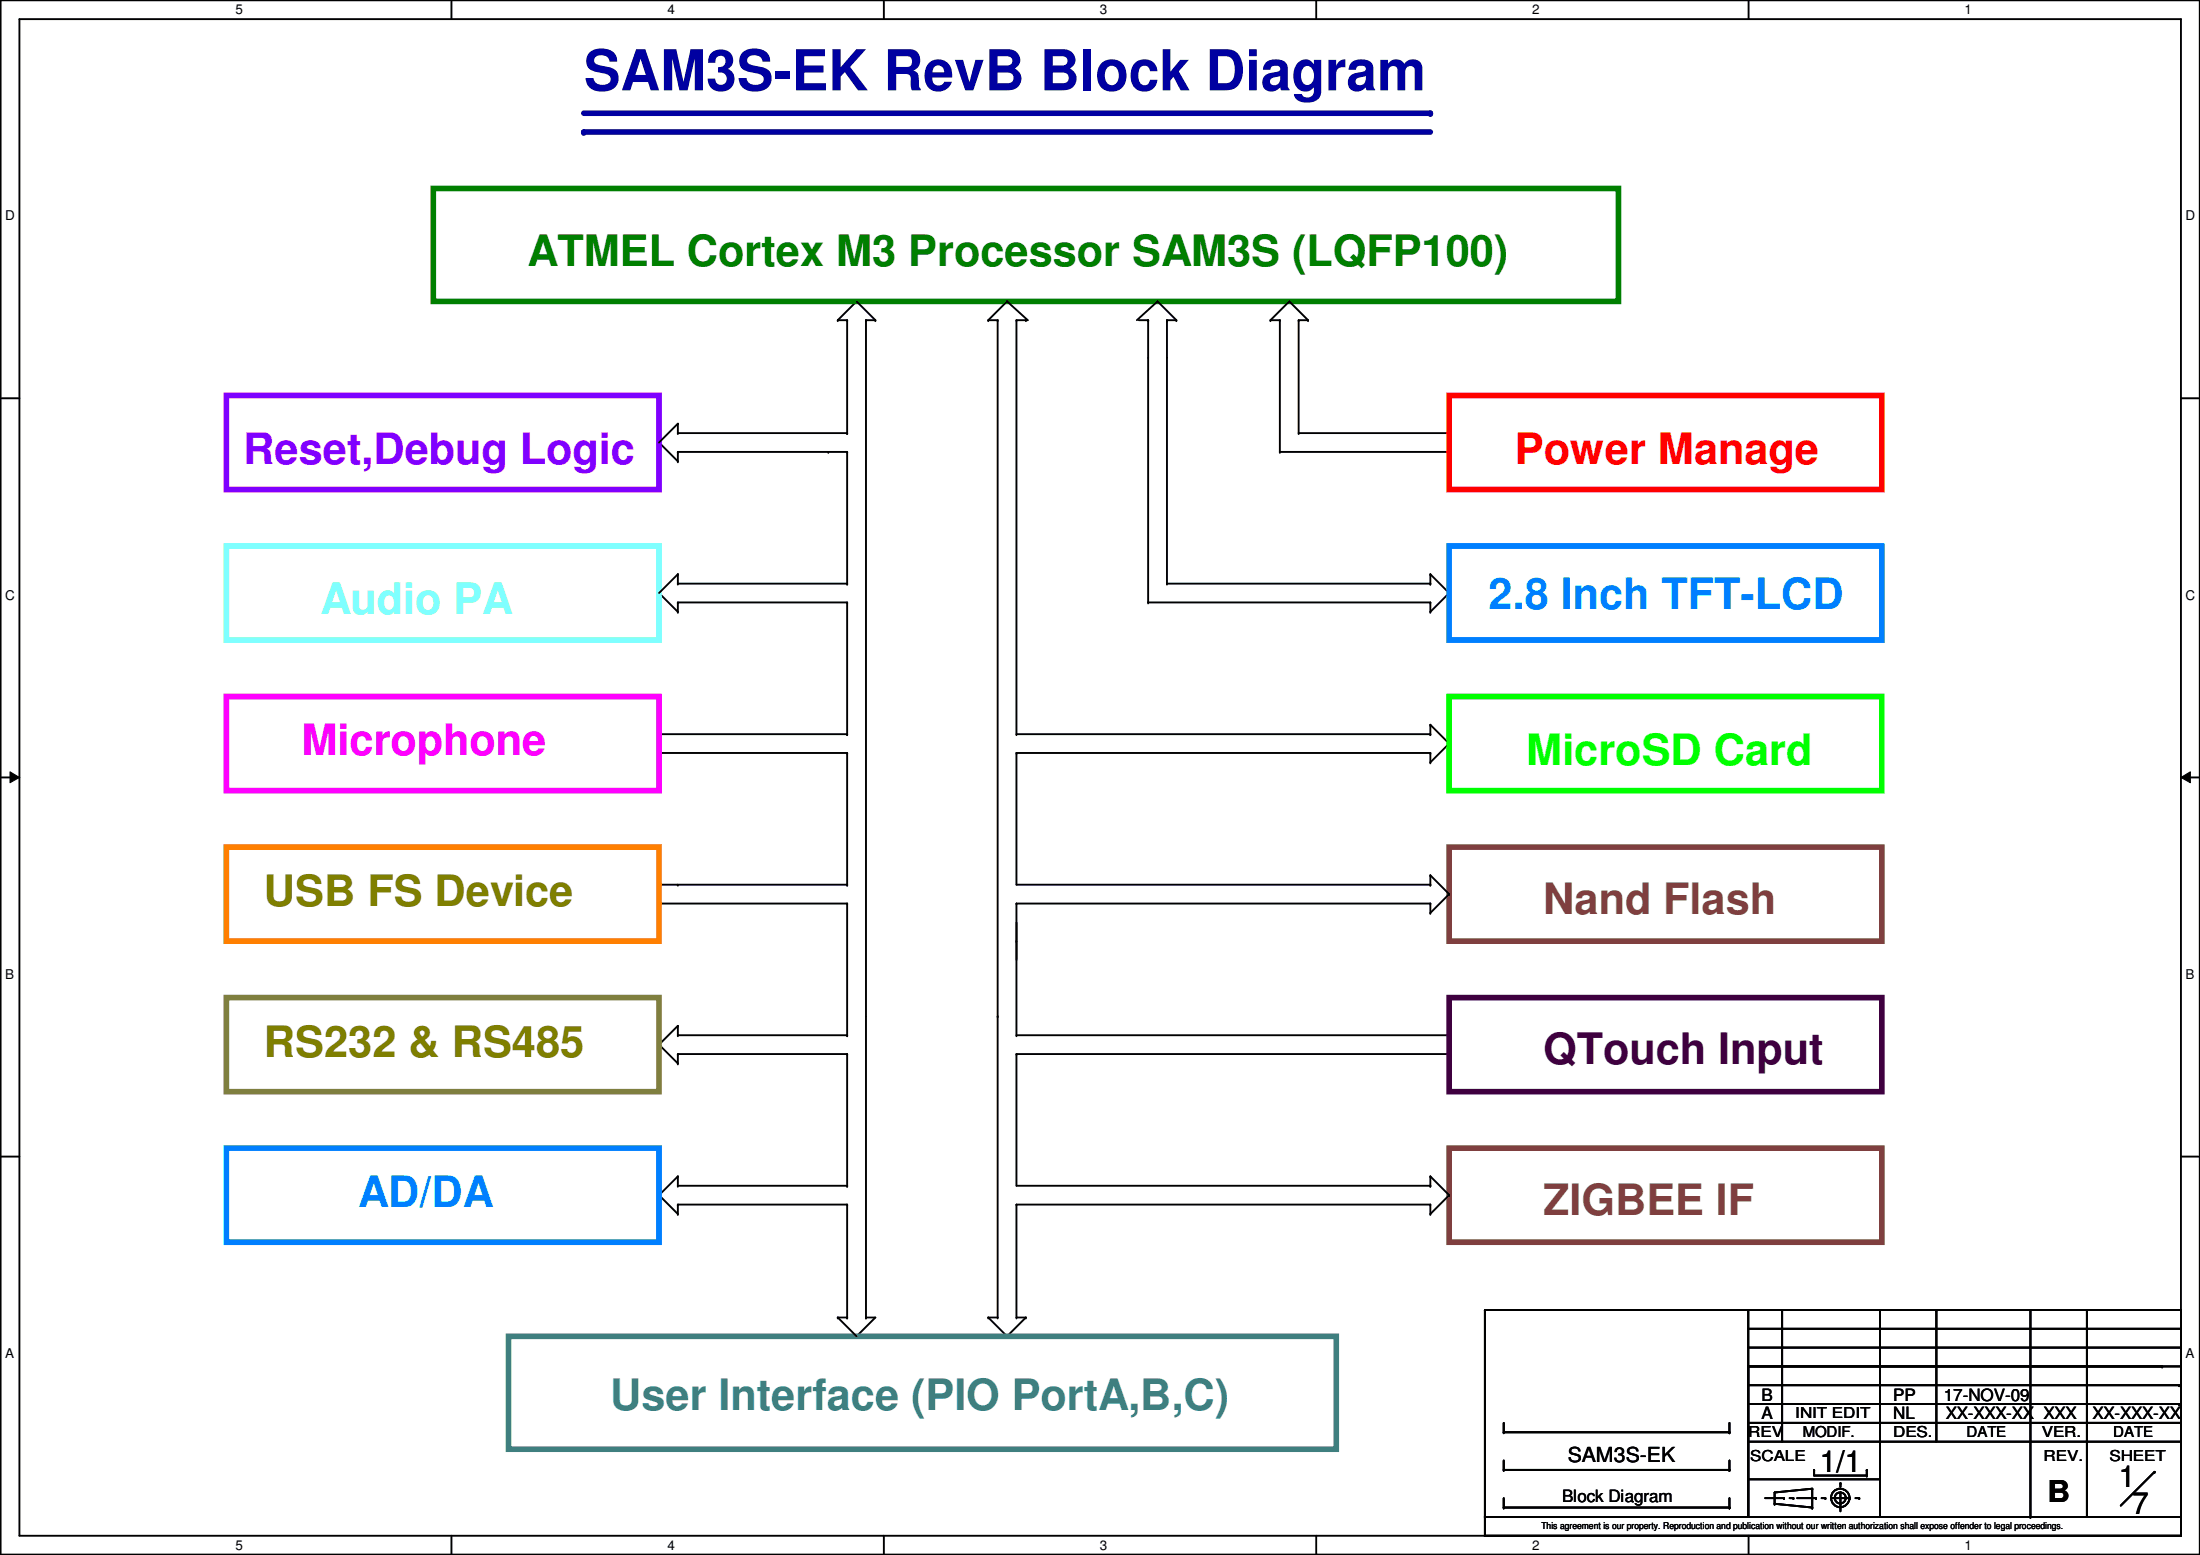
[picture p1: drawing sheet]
<svg xmlns="http://www.w3.org/2000/svg" width="297mm" height="210mm" viewBox="0 0 297 210" stroke-linecap="round" stroke-linejoin="round" font-family="sans-serif">
<path d="M.1 0h296.9v209.8h-296.9zM2.6 2.6h291.9v204.7h-291.9z" fill="none" stroke="#000" stroke-width=".25"/>
<g fill="#fff">
<path d="M31.8 .3h1v2h-1z"/>
<path d="M31.8 207.6h1v1.9h-1z"/>
</g>
<path d="M61 0v2.6M61 207.3v2.5" fill="none" stroke="#000" stroke-width=".25"/>
<g fill="#fff">
<path d="M90.1 .3h1v2h-1z"/>
<path d="M90.1 207.6h1v1.9h-1z"/>
</g>
<path d="M119.3 0v2.6M119.3 207.3v2.5" fill="none" stroke="#000" stroke-width=".25"/>
<g fill="#fff">
<path d="M148.5 .3h1v2h-1z"/>
<path d="M148.5 207.6h1v1.9h-1z"/>
</g>
<path d="M177.7 0v2.6M177.7 207.3v2.5" fill="none" stroke="#000" stroke-width=".25"/>
<g fill="#fff">
<path d="M206.9 .3h1v2h-1z"/>
<path d="M206.9 207.6h1v1.9h-1z"/>
</g>
<path d="M236.1 0v2.6M236.1 207.3v2.5" fill="none" stroke="#000" stroke-width=".25"/>
<g fill="#fff">
<path d="M265.3 .3h.9v2h-.9z"/>
<path d="M265.3 207.6h.9v1.9h-.9z"/>
<path d="M.7 28.2h1.3v1.9h-1.3z"/>
<path d="M295.1 28.2h1.3v1.9h-1.3z"/>
<path d="M.7 79.3h1.3v2h-1.3z"/>
<path d="M295.1 79.3h1.3v2h-1.3z"/>
</g>
<path d="M.1 53.8h2.5M294.5 53.8h2.5" fill="none" stroke="#000" stroke-width=".25"/>
<g fill="#fff">
<path d="M.7 130.5h1.2v2h-1.2z"/>
<path d="M295.1 130.5h1.2v2h-1.2z"/>
</g>
<path d="M.1 104.9h2.5M294.5 104.9h2.5" fill="none" stroke="#000" stroke-width=".25"/>
<path d="M1.4 104.2l1.2 .7-1.2 .8zM294.5 104.9l1.2-.7v1.5z" fill="#000"/>
<path d="M1.4 104.2l1.2 .7-1.2 .8zM294.5 104.9l1.2-.7v1.5z" fill="none" stroke="#000" stroke-width=".14"/>
<g fill="#fff">
<path d="M.7 181.7h1.2v2h-1.2z"/>
<path d="M295.1 181.7h1.2v2h-1.2z"/>
</g>
<g fill="none" stroke="#000" stroke-width=".25">
<path d="M91.5 58.5h22.9M113.1 43.2h.1M114.4 58.5h.1M114.4 43.2v15.3M115.7 40.7l-2.6 2.5M137.2 43.2v55.9M155 43.2h.1M155 43.2v38.1M157.6 43.2h.1M157.6 43.2v35.6M172.8 43.2v17.8M175.3 58.5h.1"/>
<path d="M175.3 43.2v15.3M175.3 58.5h20.4M195.7 58.5h.1M91.5 61h22.9M91.5 78.8h22.9M111.8 61h.1M114.4 61h.1M114.4 78.8h.1M114.4 61v17.8M157.6 78.8h.1M157.6 78.8h35.5M172.8 61h.1"/>
<path d="M172.8 61h22.9M193.1 78.8h.1M193.1 77.5h.1M193.1 77.5v1.3M193.1 77.5l2.6 2.6M195.7 61h.1M89 99.1h25.4M91.5 81.3h22.9M114.4 81.3h.1M114.4 99.1h.1M114.4 81.3v17.8M137.2 99.1h.1"/>
<path d="M137.2 99.1h55.9M155 81.3h.1M155 81.3h38.1M193.1 99.1h.1M193.1 97.8h.1M193.1 82.6h.1M193.1 81.3h.1M193.1 81.3v1.3M193.1 97.8v1.3M193.1 97.8l2.6 2.6M195.7 80.1h.1M195.7 80.1l-2.6 2.5"/>
<path d="M89 101.6h25.4M89 119.4h25.4M91.5 119.4h.1M114.4 101.6h.1M114.4 119.4h.1M114.4 101.6v17.8M137.2 101.6h.1M137.2 101.6v17.8h55.9M137.2 101.6h55.9M193.1 102.9h.1M193.1 101.6h.1M193.1 119.4h.1"/>
<path d="M193.1 118.2h.1M193.1 101.6v1.3M193.1 118.2v1.2M193.1 118.2l2.6 2.5M195.7 100.4h.1M195.7 100.4l-2.6 2.5M89 122h25.4M91.5 139.7h22.9M114.4 122h.1M114.4 139.7h.1M114.4 122v17.7M116.9 137.2v40.6"/>
<path d="M134.7 137.2v40.6M137.2 122h.1M137.2 139.7h.1M137.2 127h.1M137.2 122v17.7M137.2 122h55.9M137.2 139.7h58.5M193.1 123.2h.1M193.1 122h.1M193.1 122v1.2M195.7 120.7h.1M195.7 139.7h.1"/>
<path d="M195.7 120.7l-2.6 2.5M.1 156.1h2.5M91.5 158.8h.1M91.5 158.8l-2.5 2.5 2.5 2.6M91.5 158.8v1.3M91.5 142.3h22.9M114.4 142.3h.1M114.4 142.3v17.8M137.2 142.3h.1M137.2 142.3v17.8h55.9M137.2 142.3h58.5M193.1 158.8h.1"/>
<path d="M193.1 158.8v1.3M193.1 158.8l2.6 2.5M195.7 142.3h.1M294.5 156.1h2.5M91.5 163.9h.1M91.5 160.1h.1M91.5 162.6h.1M91.5 160.1h22.9M91.5 162.6h22.9M91.5 162.6v1.3M114.4 160.1h.1M114.4 162.6h.1"/>
<path d="M114.4 177.8h.1M114.4 162.6v15.2M116.9 177.8h.1M118.2 177.8l-2.5 2.6M133.4 177.8h.1M133.4 177.8h1.3M133.4 177.8l2.6 2.6M134.7 177.8h.1M137.2 162.6h.1M137.2 177.8h.1M137.2 162.6v15.2M137.2 162.6h55.9"/>
<path d="M137.2 177.8h1.3M138.5 177.8h.1M138.5 177.8l-2.5 2.6M193.1 160.1h.1M193.1 163.9h.1M193.1 162.6h.1M193.1 162.6v1.3M195.7 161.3h.1M195.7 161.3l-2.6 2.6M115.7 180.4h.1M136 180.4h.1"/>
</g>
<path d="M195.7 114.3h58.4v12.7h-58.4zM195.7 155h58.4v12.7h-58.4z" fill="none" stroke="#7f3f3f" stroke-width=".76"/>
<path d="M30.6 155h58.4v12.7h-58.4z" fill="none" stroke="#007fff" stroke-width=".76"/>
<path d="M78.8 17.8h114.3" fill="none" stroke="#0000a1" stroke-width=".76"/>
<circle cx="78.8" cy="17.8" r=".38" fill="#0000a1"/>
<path d="M116.9 43.2h.1M116.9 43.2h1.3M133.4 43.2h1.3M134.7 43.2h.1" fill="none" stroke="#000" stroke-width=".25"/>
<path d="M78.8 15.3h114.3" fill="none" stroke="#0000a1" stroke-width=".76"/>
<circle cx="193.1" cy="15.3" r=".38" fill="#0000a1"/>
<path d="M58.5 25.4h160v15.3h-160z" fill="none" stroke="#007f00" stroke-width=".76"/>
<g fill="none" stroke="#000" stroke-width=".25">
<path d="M91.5 57.2h.1M91.5 58.5h.1M91.5 57.2v1.3M91.5 57.2l-2.5 2.5 2.5 2.6M113.1 43.2h1.3M114.4 43.2h.1M115.7 40.7l2.5 2.5M116.9 43.2h.1M116.9 43.2v94M118.2 43.2h.1M133.4 43.2h.1M134.7 43.2v94"/>
<path d="M136 40.7h.1M136 40.7l2.8 2.5h-1.6M136 40.7l-2.6 2.5M137.2 43.2h.1M138.5 43.2h.1M153.8 43.2h1.2M155 43.2h.1M156.3 40.7h.1M156.3 40.7l2.5 2.5M156.3 40.7l-2.8 2.5M157.6 43.2h.1M157.6 43.2h1.2"/>
<path d="M158.8 43.2h.1M171.5 43.2h.1M171.5 43.2h1.3M171.5 43.2l2.6-2.5 2.5 2.5M172.8 43.2h.1M175.3 43.2h.1M175.3 43.2h1.3M176.6 43.2h.1M91.5 77.5h.1M91.5 78.8h.1M91.5 62.3h.1M91.5 61h.1"/>
<path d="M91.5 61v1.3M91.5 77.5v1.3M91.5 77.5l-2.5 2.6 2.5 2.5M91.5 82.6h.1M91.5 81.3h.1M91.5 81.3v1.3M91.5 138.5h.1M91.5 139.7h.1M91.5 138.5l-2.5 2.5 2.5 2.6M91.5 138.5v1.2M134.7 137.2h.1M91.5 143.6h.1"/>
<path d="M91.5 142.3h.1M91.5 142.3v1.3M113.1 177.8h.1M113.1 177.8h1.3M113.1 177.8l2.6 2.6M114.4 177.8h.1M116.9 177.8h.1M116.9 177.8h1.3M200.5 176.8h.1M200.5 176.8h35.5M200.5 176.8v28M236 176.8h58.5v28h-58.5z"/>
<path d="M236 179.4h58.5M240.6 176.8h.1M240.6 176.8v17.8M253.8 176.8h.1M253.8 176.8v28M261.4 176.8h.1M261.4 176.8v17.8M274.1 176.8v28M281.8 176.8h.1M281.8 176.8v28M294.5 179.4h.1M203 198.4h.1"/>
<path d="M203 193.3h.1M203 192.1v1.2M203 197.1v1.3M203 198.4h30.5M203 193.3h30.5M233.5 198.4h.1M233.5 193.3h.1M233.5 192.1v1.2M233.5 197.1v1.3M236 184.4h58.5v20.4h-58.5zM236 189.5h58.2M236 187h58.2"/>
<path d="M236 184.4h55.9M236 181.9h58.5M236 194.6h58.5M236 199.7h17.8M236 192.1h58.5M244.9 198.4h.1M244.9 198.4v.8h7.1M252 199.2h.1M252 198.4h.1M252 198.4v.8M253.8 199.7h.1M290.9 198.7h.1"/>
<path d="M290.9 198.7l-4.6 4.5M291.9 184.4h.1M294.2 189.5h.1M294.2 187h.1M294.5 181.9h.1M294.5 194.6h.1M294.5 192.1h.1M200.5 204.8h94v2.5h-94zM200.5 204.8h.1M203 203.5h.1M203 203.5h30.5M203 202.2v1.3"/>
<path d="M233.5 203.5h.1M233.5 202.2v1.3M238.3 202.2h2.6M239.6 203h.1M239.6 203l5.1 .5M240.9 202.2h.1M241.6 202.2h.5M242.1 202.2h.1M242.7 202.2h2.5M244.7 201h.1M244.7 203.5h.1M244.7 201l-5.1 .5v1.5"/>
<path d="M244.7 201v2.5M245.2 202.2h.1M246 202.2h.5M246.5 202.2h.1M247.2 202.2h2.6M248.5 200.2h.1M248.5 201.5h.1M248.5 200.2v.5M248.5 201.5v2.5M249.8 202.2h.1M250.5 202.2h.5M251 202.2h.1"/>
<path d="M274.1 204.8h.1"/>
<circle cx="248.5" cy="202.2" r=".75"/>
<circle cx="248.5" cy="202.2" r="1.25"/>
</g>
<path d="M68.7 180.4h111.7v15.2h-111.7z" fill="none" stroke="#3f7f7f" stroke-width=".76"/>
<path d="M195.7 73.7h58.4v12.7h-58.4z" fill="none" stroke="#007fff" stroke-width=".76"/>
<path d="M30.6 114.3h58.4v12.7h-58.4z" fill="none" stroke="#ff7f00" stroke-width=".76"/>
<path d="M30.6 134.7h58.4v12.7h-58.4z" fill="none" stroke="#7f7f3f" stroke-width=".76"/>
<path d="M195.7 53.4h58.4v12.7h-58.4z" fill="none" stroke="#f00" stroke-width=".76"/>
<path d="M195.7 94h58.4v12.7h-58.4z" fill="none" stroke="#0f0" stroke-width=".76"/>
<path d="M195.7 134.7h58.4v12.7h-58.4z" fill="none" stroke="#3f003f" stroke-width=".76"/>
<path d="M30.6 94h58.4v12.7h-58.4z" fill="none" stroke="#f0f" stroke-width=".76"/>
<path d="M30.6 73.7h58.4v12.7h-58.4z" fill="none" stroke="#7fffff" stroke-width=".76"/>
<path d="M30.6 53.4h58.4v12.7h-58.4z" fill="none" stroke="#7f00ff" stroke-width=".76"/>
<text font-size="7.6" fill="#0000a1" x="78.8" y="12.2">SAM3S-EK RevB Block Diagram</text>
<text font-size="5.8" fill="#007f00" x="71.2" y="35.9">ATMEL Cortex M3 Processor SAM3S (LQFP100)</text>
<text font-size="5.8" fill="#7f00ff" x="32.8" y="62.6">Reset,Debug Logic</text>
<text font-size="5.8" fill="#f00" x="204.6" y="62.6">Power Manage</text>
<text font-size="5.8" fill="#7fffff" x="43.3" y="82.9">Audio PA</text>
<g font-size="5.8" fill="#007fff">
<text x="201" y="82.2">2.8 Inch TFT-LCD</text>
<text x="48.3" y="162.9">AD/DA</text>
</g>
<text font-size="5.8" fill="#f0f" x="40.7" y="102">Microphone</text>
<text font-size="5.8" fill="#0f0" x="206.1" y="103.3">MicroSD Card</text>
<g font-size="5.8" fill="#7f7f00">
<text x="35.6" y="122.3">USB FS Device</text>
<text x="35.6" y="142.6">RS232 &amp; RS485</text>
</g>
<g font-size="5.8" fill="#7f3f3f">
<text x="208.4" y="123.3">Nand Flash</text>
<text x="208.4" y="164">ZIGBEE IF</text>
</g>
<text font-size="5.8" fill="#3f003f" x="208.4" y="143.6">QTouch Input</text>
<text font-size="5.8" fill="#3f7f7f" x="82.4" y="190.4">User Interface (PIO PortA,B,C)</text>
<g font-size="4.1">
<text x="245.7" y="198.8">1/1</text>
<text x="276.4" y="202.7">B</text>
<text x="286.1" y="200.8">1</text>
<text x="287.9" y="204.3">7</text>
</g>
<text font-size="2.8" x="211.7" y="197.4">SAM3S-EK</text>
<g font-size="2.3">
<text x="237.8" y="189.1">B</text>
<text x="237.8" y="191.6">A</text>
<text x="255.6" y="189.1">PP</text>
<text x="255.6" y="191.6">NL</text>
<text x="262.5" y="189.1">17-NOV-09</text>
<text x="262.7" y="191.6">XX-XXX-XX</text>
<text x="275.9" y="191.6">XXX</text>
<text x="282.5" y="191.6">XX-XXX-XX</text>
<text x="210.9" y="202.8">Block Diagram</text>
</g>
<g font-size="2">
<text x="242.4" y="191.4">INIT EDIT</text>
<text x="236" y="194">REV</text>
<text x="236.3" y="197.3">SCALE</text>
<text x="243.4" y="194">MODIF.</text>
<text x="255.6" y="194">DES.</text>
<text x="265.5" y="194">DATE</text>
<text x="275.7" y="194">VER.</text>
<text x="275.9" y="197.3">REV.</text>
<text x="284.8" y="197.3">SHEET</text>
<text x="285.3" y="194">DATE</text>
</g>
<g font-size="1.8">
<text x="31.8" y="1.9">5</text>
<text x="90.1" y="1.9">4</text>
<text x="148.5" y="1.9">3</text>
<text x="206.9" y="1.9">2</text>
<text x="265.3" y="1.9">1</text>
<text x=".7" y="29.8">D</text>
<text x="295.1" y="29.8">D</text>
<text x=".7" y="80.9">C</text>
<text x="295.1" y="80.9">C</text>
<text x=".7" y="132.1">B</text>
<text x="295.1" y="132.1">B</text>
<text x=".7" y="183.3">A</text>
<text x="295.1" y="183.3">A</text>
<text x="31.8" y="209.2">5</text>
<text x="90.1" y="209.2">4</text>
<text x="148.5" y="209.2">3</text>
<text x="206.9" y="209.2">2</text>
<text x="265.3" y="209.2">1</text>
</g>
<g font-size="1.3">
<text x="208.1" y="206.5">This agreement iiis our property. Reproduction and publication without our written authorization shall expose offender ttto lllegal proceedings.</text>
<text x="208.1" y="206.5">This agreement s our property. Reproduction and publication without our written authorization shall expose offender o egal proceedings.</text>
</g>
</svg>
